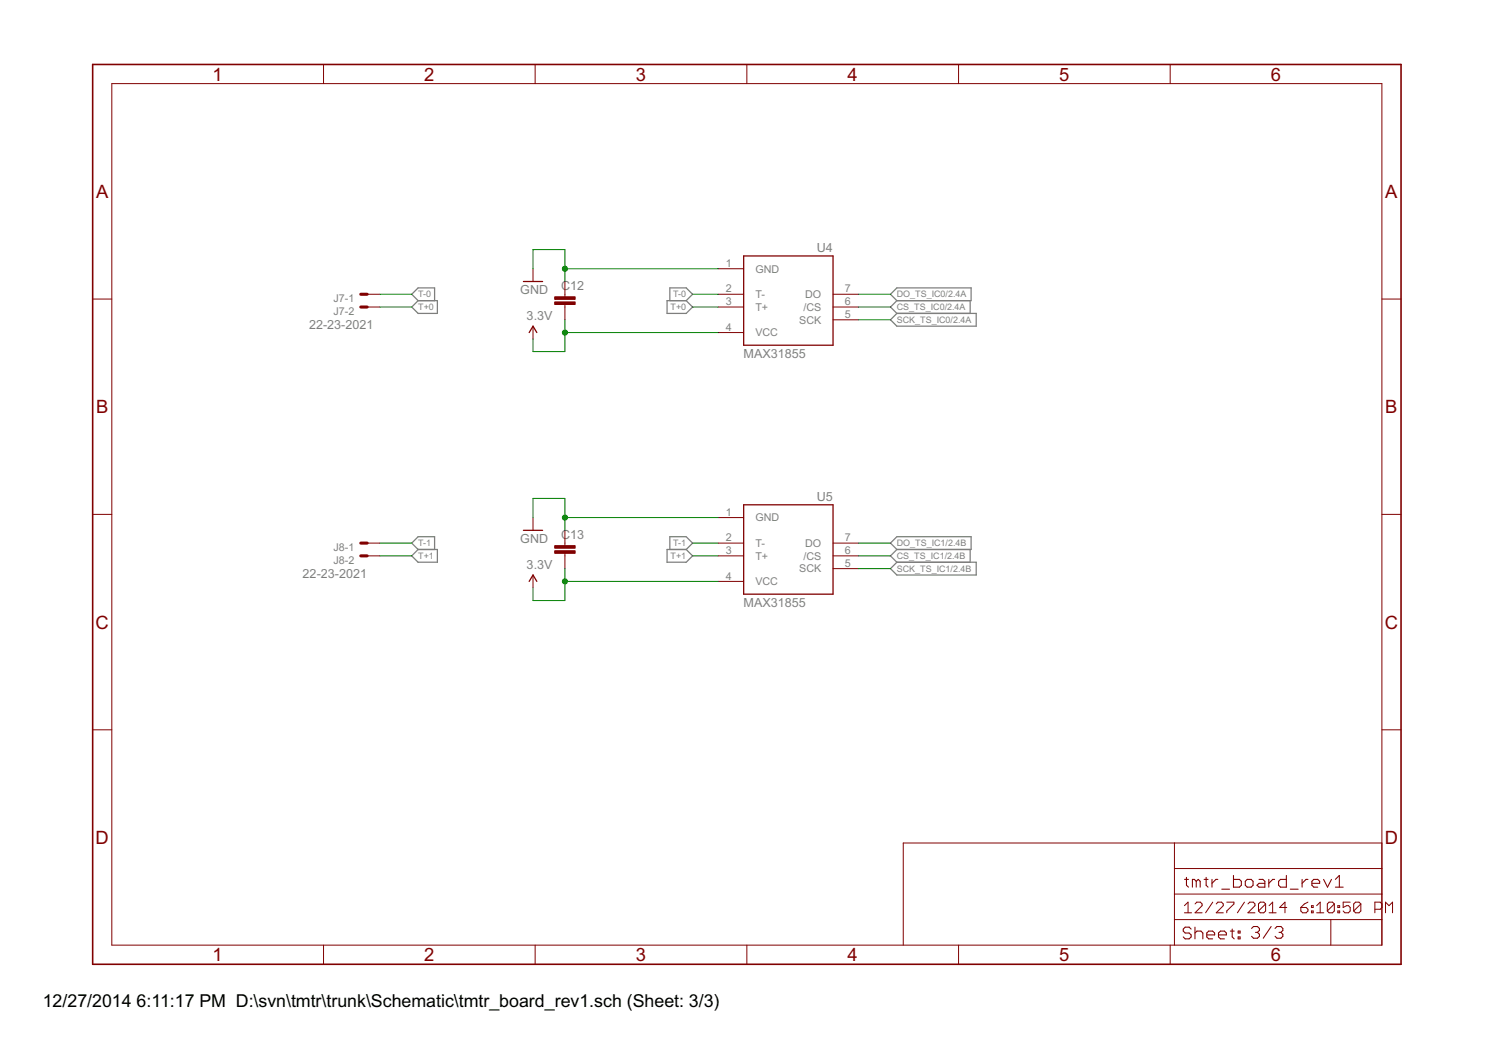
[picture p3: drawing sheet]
<svg xmlns="http://www.w3.org/2000/svg" width="297mm" height="210mm" viewBox="0 0 297 210" stroke-linecap="round" stroke-linejoin="round" font-family="sans-serif">
<g fill="none" stroke="#808080" stroke-width=".25">
<path d="M83.2 59.8h3.8v2.6h-3.8l-1.3-1.3zM83.2 59.8l-1.3-1.3 1.3-1.2h3.3v2.5M132.7 59.8h3.8l1.3 1.3-1.3 1.3h-3.8zM133.3 59.8v-2.5h3.2l1.3 1.2-1.3 1.3M177.2 58.5l1.2-1.2h14.8v2.5h-14.8zM178.4 59.8l-1.2 1.3 1.2 1.3M193 59.8v2.6M178.4 62.4h15.8v2.5h-15.8l-1.2-1.3zM83.2 109.3l-1.3-1.2 1.3-1.3h3.3v2.5M83.2 109.3h3.8v2.6h-3.8l-1.3-1.3zM132.7 109.3h3.8l1.3 1.3-1.3 1.3h-3.8zM133.3 109.3v-2.5h3.2l1.3 1.3-1.3 1.2"/>
<path d="M177.2 108.1l1.2-1.3h14.8v2.5h-14.8zM178.4 111.9h15.8v2.5h-15.8l-1.2-1.3zM178.4 109.3l-1.2 1.3 1.2 1.3M193 109.3v2.6"/>
</g>
<g fill="none" stroke="#800000" stroke-width=".2">
<path d="M22.2 16.6h252.7v171.4h-252.7zM64.4 12.8v3.8M106.5 12.8v3.8M148.6 12.8v3.8M190.7 12.8v3.8M232.8 12.8v3.8M18.4 59.5h3.8M73 58.5h2.6M106 53.5v2.5M112.4 56v3.1M142.9 53.5h5.1M142.9 58.5h5.1"/>
<path d="M165.7 58.5h5.1M274.9 59.5h3.8M73 61.1h2.6M106 64.9v2.5M112.4 60.6v3M142.9 61.1h5.1M142.9 66.2h5.1M165.7 61.1h5.1M165.7 63.6h5.1M18.4 102.3h3.8M73 108.1h2.6M73 110.6h2.6"/>
<path d="M106 103v2.5M106 114.4v2.5M112.4 105.5v3.1M112.4 110.1v3M142.9 103h5.1M142.9 108.1h5.1M142.9 110.6h5.1M142.9 115.7h5.1M165.7 108.1h5.1M165.7 110.6h5.1M165.7 113.1h5.1M274.9 102.3h3.8"/>
<path d="M18.4 145.2h3.8M274.9 145.2h3.8M233.7 167.7v20.3M233.7 177.9h41.2M233.7 172.8h41.2M237.8 179.9l.3-.4h.7l.4 .4v.3l-1.4 1.4h1.4M241.3 179.5l-1.4 2.1M242 179.9l.3-.4h.7l.4 .4v.3l-1.4 1.4h1.4M244.1 179.5h1.4v.4l-1.4 1.4v.3M247.6 179.5l-1.4 2.1M248.3 179.9l.3-.4h.7l.4 .4v.3l-1.4 1.4h1.4M251.8 179.9v1.4l-.4 .3h-.7l-.3-.3"/>
<path d="M251.8 179.9l-.4-.4h-.7l-.3 .4v1.4M251.8 179.9l-1.4 1.4M260.2 179.5l-.7 .4-.7 .7M265.5 179.9v1.4l-.4 .3h-.7l-.3-.3M265.5 179.9l-.4-.4h-.7l-.3 .4v1.4M265.5 179.9l-1.4 1.4M268.6 179.5h-1.4v1.1l.7-.4h.4l.3 .4v.7l-.3 .3h-.7l-.4-.3M270.7 179.9v1.4l-.3 .3h-.7l-.4-.3M270.7 179.9l-.3-.4h-.7l-.4 .4v1.4M270.7 179.9l-1.4 1.4M274.9 167.7h-95.2v20.3M275 179.9l-.4-.4h-1.1v2.1"/>
<path d="M64.4 188v3.9M106.5 188v3.9M148.6 188v3.9M190.7 188v3.9M232.8 188v3.9M233.7 183h41.2M235.6 180.2l.8-.7v2.1M235.6 181.6h1.5M252.5 181.6h1.4M252.5 180.2l.7-.7v2.1M256 180.6h-1.4l1.1-1.1v2.1M258.8 180.6h1.1l.3 .3v.4l-.3 .3h-.7l-.4-.3z"/>
<path d="M260.9 181.3h.4v.3h-.4zM260.9 180.2h.4v.4h-.4zM262 181.6h1.4M262 180.2l.7-.7v2.1M264.8 183v5M266.2 181.3h.3v.3h-.3zM266.2 180.2h.3v.4h-.3zM275 180.6l-.4 .3h-1.1M275.7 181.6v-2.1l.7 .7 .7-.7v2.1"/>
</g>
<g fill="none" stroke="#800000" stroke-width=".21">
<path d="M235.7 175h.8M236.1 174.6v1.5l.4 .4M238 175.3l-.4-.3h-.4v1.5M238 175.3v1.2M238 175.3l.4-.3 .4 .3v1.2M239.6 175h.7M240 174.6v1.5l.3 .4M241.1 175v1.5M242.3 175h-.4l-.8 .7M243.1 176.9h1.5M245.4 174.2v2.3h1.2l.4-.4v-.8l-.4-.3h-1.2M247.8 175.3l.3-.3h.8l.4 .3v.8l-.4 .4h-.8l-.3-.4z"/>
<path d="M250.5 175h.7l.5 .3v1.2h-1.2l-.4-.4 .4-.4h1.2M252.4 175v1.5M253.6 175h-.4l-.8 .7M255.9 174.2v2.3h-1.1l-.4-.4v-.8l.4-.3h1.1M256.7 176.9h1.6M259.1 175v1.5M260.2 175h-.4l-.7 .7M261 175.7h1.6v-.4l-.4-.3h-.8l-.4 .3v.8l.4 .4h.8M263.3 175l.8 1.5 .8-1.5M265.7 176.5h1.5M265.7 175l.8-.8v2.3M237 184.8l-.4-.3h-.8l-.4 .3v.5l.4 .3h.8l.4 .4v.4l-.4 .4h-.8l-.4-.4"/>
<path d="M237.7 184.5v2.3M237.7 185.6l.4-.3h.8l.4 .3v1.2M240.1 186h1.6v-.4l-.4-.3h-.8l-.4 .3v.8l.4 .4h.8M242.4 186h1.6v-.4l-.4-.3h-.8l-.4 .3v.8l.4 .4h.8M244.8 185.3h.8M245.2 184.8v1.6l.4 .4M246.3 185.3h.4v.3h-.4zM246.3 186.4h.4v.4h-.4zM249 184.7l.4-.4h.8l.4 .4v.4l-.4 .4M249.8 185.5h.4M250.2 185.5l.4 .4v.4l-.4 .4h-.8l-.4-.4M252.9 184.3l-1.6 2.4"/>
<path d="M253.7 184.7l.4-.4h.7l.4 .4v.4l-.4 .4M254.5 185.5h.3M254.8 185.5l.4 .4v.4l-.4 .4h-.7l-.4-.4"/>
</g>
<path d="M18.4 12.8h260.3v179.1h-260.3z" fill="none" stroke="#800000" stroke-width=".32"/>
<path d="M104.1 56h3.8M148 50.9h17.7v17.8h-17.7zM105.3 66.2l.7-1.3 .8 1.3M104.1 105.5h3.8M105.3 115.7l.7-1.3 .8 1.3M148 100.4h17.7v17.8h-17.7z" fill="none" stroke="#800000" stroke-width=".25"/>
<g fill="#800000" stroke="#800000" stroke-width=".2">
<path d="M110.4 59.1h4v.5h-4z"/>
<path d="M110.4 60.1h4v.5h-4z"/>
<path d="M110.4 108.6h4v.5h-4z"/>
<path d="M110.4 109.6h4v.5h-4z"/>
</g>
<path d="M71.8 58.5h1.2M71.8 61.1h1.2M71.8 108.1h1.2M71.8 110.6h1.2" fill="none" stroke="#800000" stroke-width=".61"/>
<g fill="none" stroke="#008000" stroke-width=".2">
<path d="M75.6 58.5h6.3M106 53.5v-3.8h6.4v6.3M112.4 53.5h30.5M137.8 58.5h5.1M170.8 58.5h6.4M75.6 61.1h6.3M112.4 63.6v6.4h-6.4v-2.6M112.4 66.2h30.5M137.8 61.1h5.1M170.8 61.1h6.4M170.8 63.6h6.4M75.6 108.1h6.3"/>
<path d="M75.6 110.6h6.3M106 103v-3.8h6.4v6.3M112.4 113.1v6.4h-6.4v-2.6M112.4 115.7h30.5M112.4 103h30.5M137.8 108.1h5.1M137.8 110.6h5.1M170.8 108.1h6.4M170.8 110.6h6.4M170.8 113.1h6.4"/>
</g>
<g fill="#008000" stroke="#008000" stroke-width=".2">
<circle cx="112.4" cy="66.2" r=".51"/>
<circle cx="112.4" cy="115.7" r=".51"/>
<circle cx="112.4" cy="53.5" r=".51"/>
<circle cx="112.4" cy="103" r=".51"/>
</g>
<g font-size="4.1" fill="#800000">
<text x="42.3" y="16">1</text>
<text x="84.4" y="16">2</text>
<text x="126.5" y="16">3</text>
<text x="168.6" y="16">4</text>
<text x="210.7" y="16">5</text>
<text x="252.9" y="16">6</text>
<text x="19.1" y="39.4">A</text>
<text x="275.6" y="39.4">A</text>
<text x="19.1" y="82.2">B</text>
<text x="275.6" y="82.2">B</text>
<text x="19" y="125.1">C</text>
<text x="275.5" y="125.1">C</text>
<text x="19" y="167.9">D</text>
<text x="275.5" y="167.9">D</text>
<text x="42.3" y="191.2">1</text>
<text x="84.4" y="191.2">2</text>
<text x="126.5" y="191.2">3</text>
<text x="168.6" y="191.2">4</text>
<text x="210.7" y="191.2">5</text>
<text x="252.9" y="191.2">6</text>
</g>
<g font-size="4">
<text x="8.5" y="200.4">12/27/2014</text>
<text x="27.2" y="200.4">6:11:17 PM D:\svn\tmtr\trunk\Schematic\tmtr_board_rev1.sch (Sheet: 3/3)</text>
</g>
<g font-size="2.8" fill="#808080">
<text x="162.5" y="50.2">U4</text>
<text x="103.5" y="58.5">GND</text>
<text x="111.6" y="57.8">C12</text>
<text x="61.5" y="65.4">22-23-2021</text>
<text x="104.8" y="63.6">3.3V</text>
<text x="148" y="71.2">MAX31855</text>
<text x="162.5" y="99.7">U5</text>
<text x="111.6" y="107.3">C13</text>
<text x="103.5" y="108.1">GND</text>
<text x="104.8" y="113.1">3.3V</text>
<text x="60.2" y="114.9">22-23-2021</text>
<text x="148" y="120.8">MAX31855</text>
</g>
<g font-size="2.4" fill="#808080">
<text x="144.4" y="53.1">1</text>
<text x="144.4" y="58.2">2</text>
<text x="150.3" y="54.2">GND</text>
<text x="150.3" y="59.3">T-</text>
<text x="160.2" y="59.3">DO</text>
<text x="168.1" y="58.2">7</text>
<text x="66.3" y="60.1">J7-1</text>
<text x="66.3" y="62.6">J7-2</text>
<text x="144.4" y="60.7">3</text>
<text x="144.4" y="65.8">4</text>
<text x="150.3" y="61.8">T+</text>
<text x="159" y="64.4">SCK</text>
<text x="159.8" y="61.8">/CS</text>
<text x="168.1" y="63.3">5</text>
<text x="168.1" y="60.7">6</text>
<text x="150.3" y="66.9">VCC</text>
<text x="144.4" y="102.6">1</text>
<text x="144.4" y="107.7">2</text>
<text x="150.3" y="103.7">GND</text>
<text x="168.1" y="107.7">7</text>
<text x="66.3" y="109.6">J8-1</text>
<text x="66.3" y="112.1">J8-2</text>
<text x="144.4" y="110.2">3</text>
<text x="150.3" y="108.8">T-</text>
<text x="150.3" y="111.4">T+</text>
<text x="159" y="113.9">SCK</text>
<text x="159.8" y="111.4">/CS</text>
<text x="160.2" y="108.8">DO</text>
<text x="168.1" y="112.8">5</text>
<text x="168.1" y="110.2">6</text>
<text x="144.4" y="115.3">4</text>
<text x="150.3" y="116.4">VCC</text>
</g>
<g font-size="2" fill="#808080">
<text x="83.2" y="59.2">T-0</text>
<text x="133.9" y="59.2">T-0</text>
<text x="178.4" y="59.2">DO_TS_IC0/2.4A</text>
<text x="83.2" y="61.7">T+0</text>
<text x="133.4" y="61.7">T+0</text>
<text x="178.4" y="61.7">CS_TS_IC0/2.4A</text>
<text x="178.4" y="64.3">SCK_TS_IC0/2.4A</text>
<text x="83.2" y="108.7">T-1</text>
<text x="83.2" y="111.2">T+1</text>
<text x="133.4" y="111.2">T+1</text>
<text x="133.9" y="108.7">T-1</text>
<text x="178.4" y="113.8">SCK_TS_IC1/2.4B</text>
<text x="178.4" y="108.7">DO_TS_IC1/2.4B</text>
<text x="178.4" y="111.2">CS_TS_IC1/2.4B</text>
</g>
</svg>
